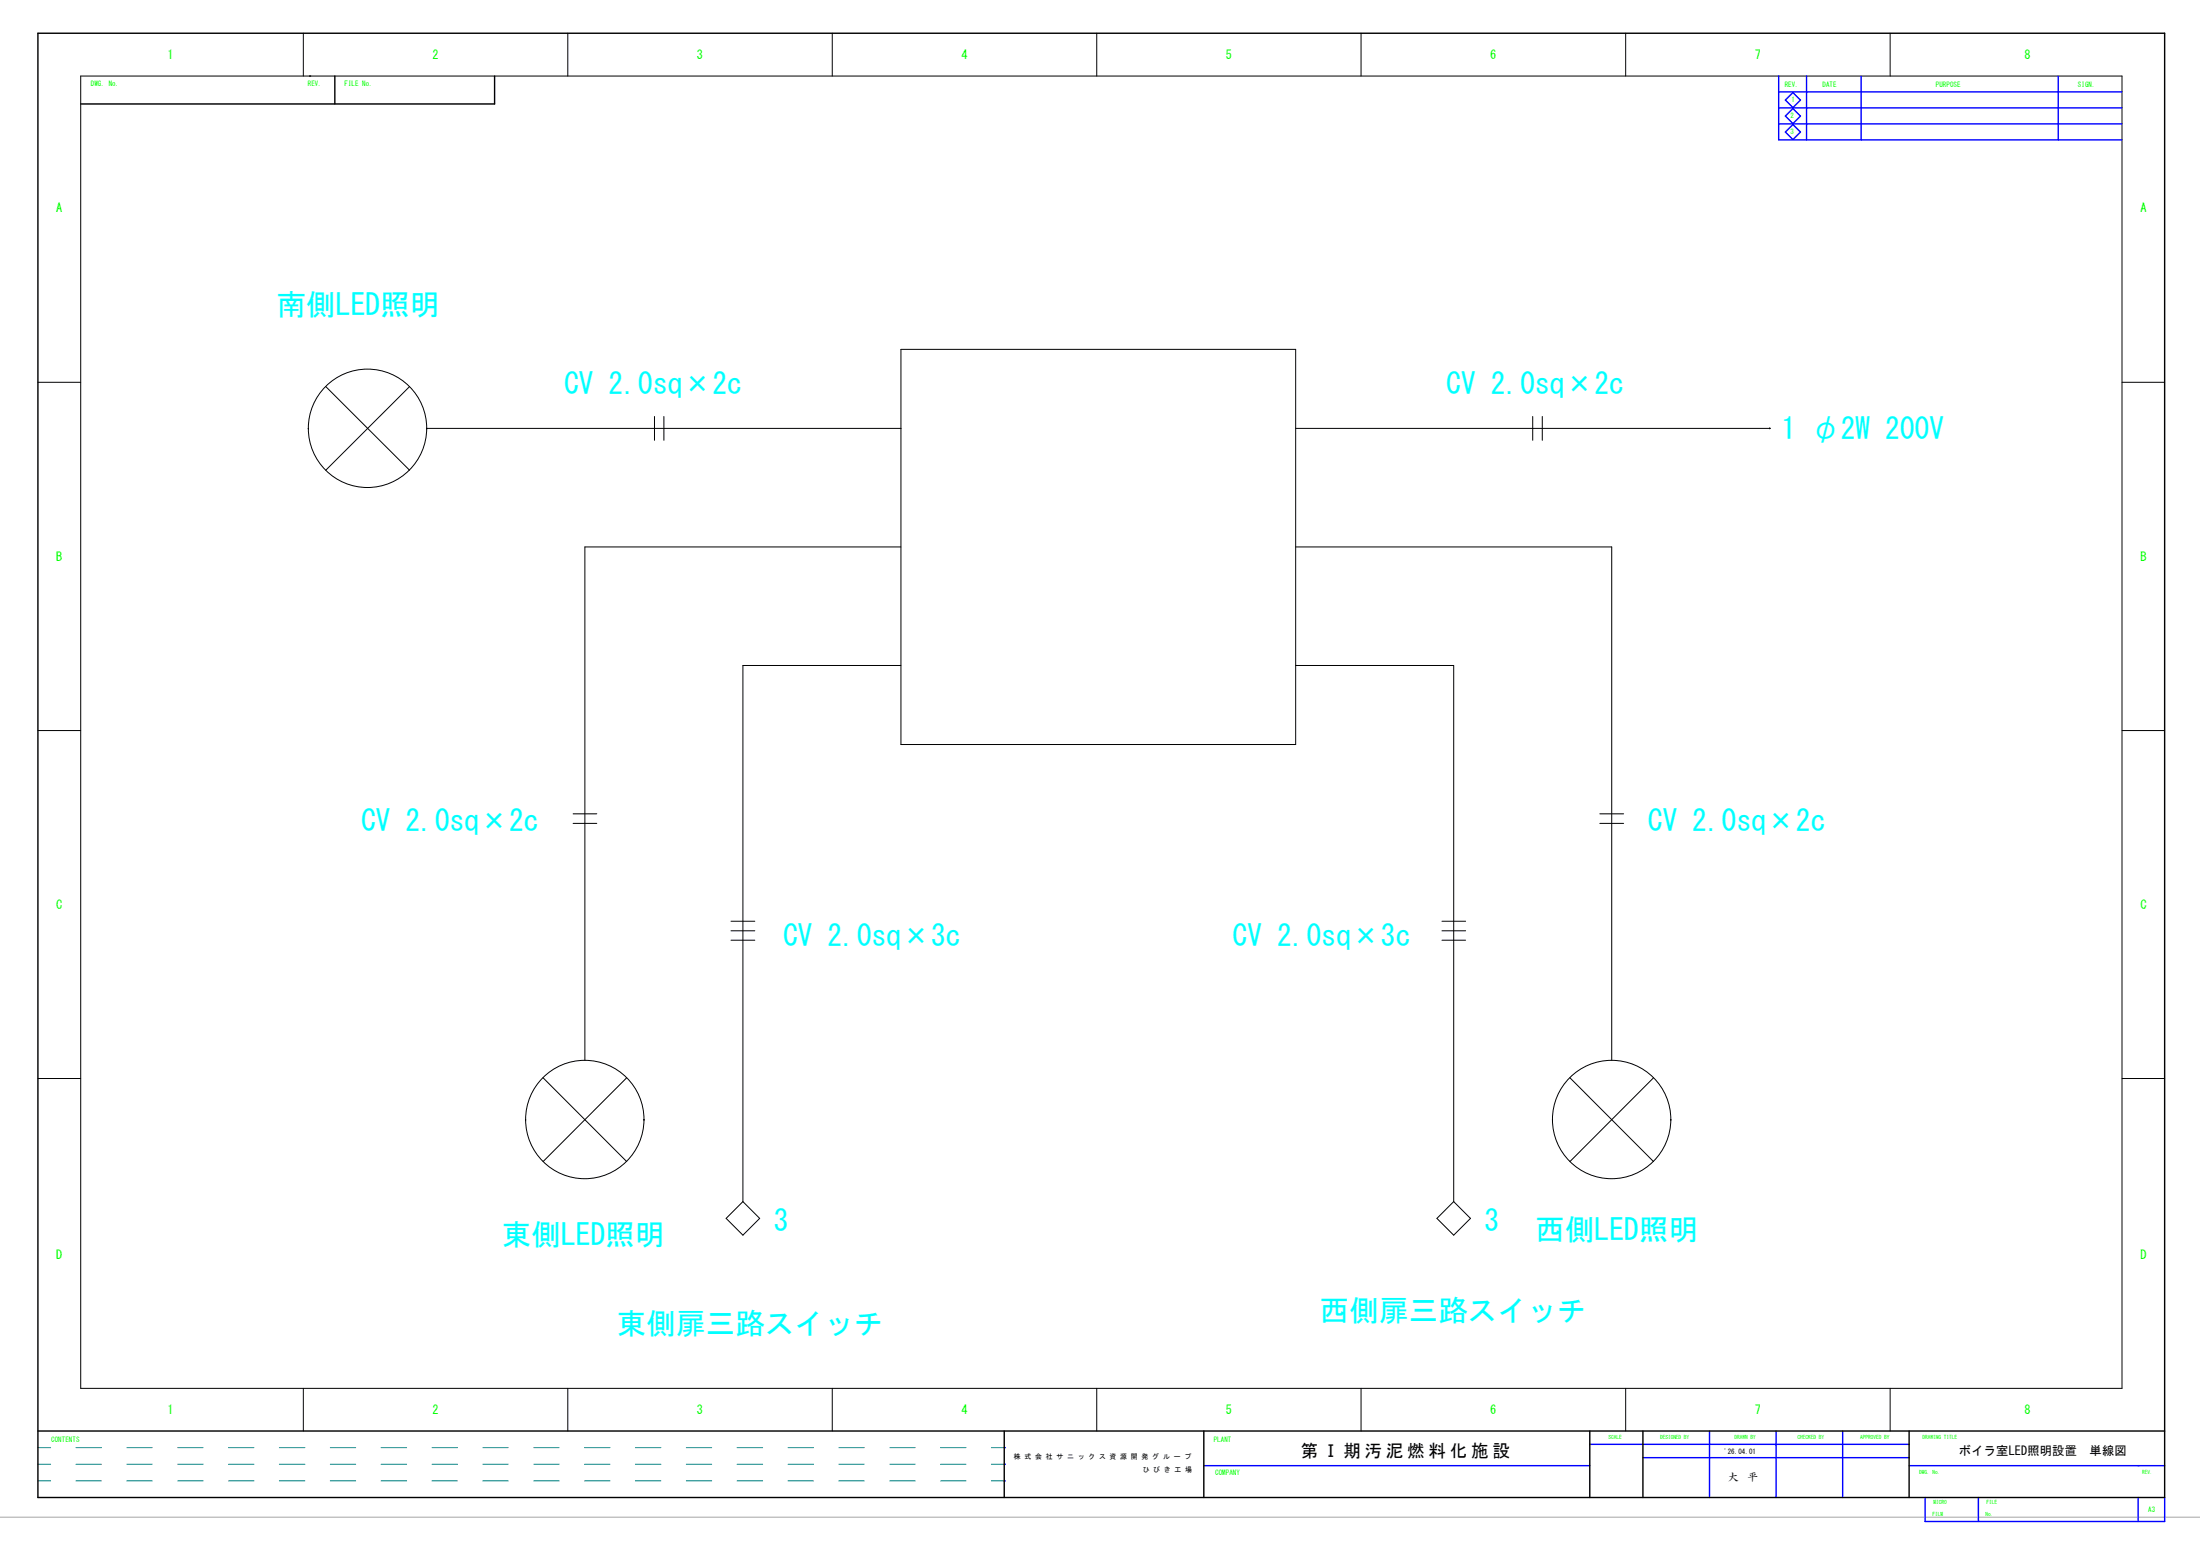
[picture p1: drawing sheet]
<svg xmlns="http://www.w3.org/2000/svg" width="297mm" height="210mm" viewBox="0 0 297 210" stroke-linecap="round" stroke-linejoin="round" font-family="sans-serif">
<path d="M0 204.8h297" fill="none" stroke="#c0c0c0" stroke-width=".19"/>
<g fill="none" stroke="#000" stroke-width=".14">
<path d="M10.9 10.3h275.6v177.1h-275.6zM41 4.5v5.8M76.7 4.5v5.8M112.4 4.5v5.8M148.1 4.5v5.8M183.8 4.5v5.8M219.5 4.5v5.8M255.2 4.5v5.8M5.1 51.6h5.8M44 52.2l11.3 11.3M55.3 52.2l-11.3 11.3M57.6 57.8h64"/>
<path d="M88.4 56.2v3.2M89.6 56.2v3.2M121.6 47.2h53.3v53.3h-53.3zM206.9 56.2v3.2M208.2 56.2v3.2M238.9 57.8h.1M239 57.8h-64.1M286.5 51.6h5.8M121.6 73.8h-42.6v69.3M174.9 73.8h42.7v69.3M5.1 98.6h5.8M121.6 89.8h-21.3v72.4"/>
<path d="M174.9 89.8h21.4v72.4M286.5 98.6h5.8M77.4 111.1h3.2M77.4 109.9h3.2M216 111.1h3.2M216 109.9h3.2M98.7 126.9h3.2M98.7 125.6h3.2M98.7 124.4h3.2M194.7 126.9h3.2M194.7 125.6h3.2M194.7 124.4h3.2"/>
<path d="M5.1 145.6h5.8M73.3 145.5l11.3 11.3M84.6 145.5l-11.3 11.3M212 145.5l11.3 11.3M223.3 145.5l-11.3 11.3M286.5 145.6h5.8M100.3 162.2l2.3 2.3-2.3 2.2-2.3-2.2zM196.3 162.2l2.2 2.3-2.2 2.2-2.3-2.2zM41 187.4v5.8M76.7 187.4v5.8M112.4 187.4v5.8M148.1 187.4v5.8"/>
<path d="M183.8 187.4v5.8M219.5 187.4v5.8M255.2 187.4v5.8"/>
<circle cx="49.6" cy="57.8" r="8"/>
<circle cx="79" cy="151.1" r="8"/>
<circle cx="217.6" cy="151.1" r="8"/>
</g>
<g fill="none" stroke="#008080" stroke-width=".14">
<path d="M5.1 199.9h1.7M5.1 197.7h1.7M5.1 195.4h1.7M10.3 199.9h3.4M10.3 197.7h3.4M10.3 195.4h3.4M17.1 199.9h3.4M17.1 197.7h3.4M17.1 195.4h3.4M24 199.9h3.4M24 197.7h3.4M24 195.4h3.4"/>
<path d="M30.9 199.9h3.4M30.9 197.7h3.4M30.9 195.4h3.4M37.7 199.9h3.5M37.7 197.7h3.5M37.7 195.4h3.5M44.6 199.9h3.4M44.6 197.7h3.4M44.6 195.4h3.4M51.5 199.9h3.4M51.5 197.7h3.4M51.5 195.4h3.4"/>
<path d="M58.3 199.9h3.5M58.3 197.7h3.5M58.3 195.4h3.5M65.2 199.9h3.4M65.2 197.7h3.4M65.2 195.4h3.4M72.1 199.9h3.4M72.1 197.7h3.4M72.1 195.4h3.4M78.9 199.9h3.5M78.9 197.7h3.5M78.9 195.4h3.5"/>
<path d="M85.8 199.9h3.4M85.8 197.7h3.4M85.8 195.4h3.4M92.7 199.9h3.4M92.7 197.7h3.4M92.7 195.4h3.4M99.5 199.9h3.5M99.5 197.7h3.5M99.5 195.4h3.5M106.4 199.9h3.4M106.4 197.7h3.4M106.4 195.4h3.4"/>
<path d="M113.3 199.9h3.4M113.3 197.7h3.4M113.3 195.4h3.4M120.1 199.9h3.5M120.1 197.7h3.5M120.1 195.4h3.5M127 199.9h3.4M127 197.7h3.4M127 195.4h3.4M133.9 199.9h1.7M133.9 197.7h1.7M133.9 195.4h1.7"/>
<path d="M135.6 199.9h.1M135.6 197.7h.1M135.6 195.4h.1"/>
</g>
<g fill="none" stroke="#00f" stroke-width=".19">
<path d="M240.2 10.3v8.6h46.3M240.2 16.7h46.3M240.2 14.6h46.3M240.2 12.4h46.3M241.1 15.7l1-1.1 1 1.1-1 1zM241.1 17.8l1-1 1 1-1 1zM242.1 12.5l1 1-1 1-1-1zM243.9 10.3v8.6M251.3 10.3v8.6M277.9 10.3v8.6M135.6 195.4h.1M135.6 197.7h.1"/>
<path d="M135.6 199.9h.1M162.5 197.8h52.1M214.6 195h43.2M221.8 196.8h36M230.8 193.2v8.9M239.8 193.2v8.9M248.8 193.2v8.9M257.8 197.8h34.5M288.7 197.8h.1M259.9 202.1v3.3h32.4v-3.3M267.1 202.1v3.3M288.7 202.1v3.3"/>
</g>
<path d="M5.1 4.5h287.2v197.6h-287.2zM41.8 10.3h.1M45.2 10.3v3.7M66.8 10.3v3.7h-55.9M5.1 193.2h287.2M135.6 193.2v8.9M162.5 193.2v8.9M214.6 193.2v8.9M221.8 193.2v8.9M257.8 193.2v8.9" fill="none" stroke="#000" stroke-width=".19"/>
<g font-size="4" fill="#0ff">
<text x="37.4" y="42.5">南側LED照明</text>
<text x="76.2" y="53.1">CV 2.0sq×2c</text>
<text x="195.3" y="53.1">CV 2.0sq×2c</text>
<text x="240.5" y="59.3">1 φ2W 200V</text>
<text x="48.7" y="112.2">CV 2.0sq×2c</text>
<text x="222.5" y="112.2">CV 2.0sq×2c</text>
<text x="105.7" y="127.7">CV 2.0sq×3c</text>
<text x="166.4" y="127.7">CV 2.0sq×3c</text>
<text x="104.5" y="166.1">3</text>
<text x="200.4" y="166.1">3</text>
<text x="207.3" y="167.4">西側LED照明</text>
<text x="67.8" y="168">東側LED照明</text>
<text x="178.2" y="178.3">西側扉三路スイッチ</text>
<text x="83.3" y="180">東側扉三路スイッチ</text>
</g>
<text font-size="2.4" x="175.6" y="196.6">第 Ⅰ 期 汚 泥 燃 料 化 施 設</text>
<g font-size="1.7" fill="#0f0">
<text x="22.6" y="8">1</text>
<text x="58.4" y="8">2</text>
<text x="94.1" y="8">3</text>
<text x="129.8" y="8">4</text>
<text x="165.5" y="8">5</text>
<text x="201.2" y="8">6</text>
<text x="236.9" y="8">7</text>
<text x="273.3" y="8">8</text>
<text x="7.6" y="28.7">A</text>
<text x="289" y="28.7">A</text>
<text x="7.6" y="75.7">B</text>
<text x="289" y="75.7">B</text>
<text x="7.6" y="122.7">C</text>
<text x="289" y="122.7">C</text>
<text x="7.6" y="170">D</text>
<text x="289" y="170">D</text>
<text x="22.6" y="190.9">1</text>
<text x="58.4" y="190.9">2</text>
<text x="94.1" y="190.9">3</text>
<text x="129.8" y="190.9">4</text>
<text x="165.5" y="190.9">5</text>
<text x="201.2" y="190.9">6</text>
<text x="236.9" y="190.9">7</text>
<text x="273.3" y="190.9">8</text>
</g>
<text font-size="1.7" x="264.5" y="196.4">ボイラ室LED照明設置　単線図</text>
<g font-size="1.4">
<text x="233.3" y="199.9">大</text>
<text x="235.9" y="199.9">平</text>
</g>
<g font-size="1" fill="#0f0">
<text x="12.3" y="11.6">DWG. No.</text>
<text x="41.6" y="11.6">REV.</text>
<text x="46.5" y="11.6">FILE No.</text>
<text x="241" y="11.8">REV.</text>
<text x="246.1" y="11.8">DATE</text>
<text x="261.4" y="11.8">PURPOSE</text>
<text x="280.6" y="11.8">SIGN.</text>
<text x="241.8" y="16">2</text>
<text x="241.9" y="13.8">1</text>
<text x="241.8" y="18.1">3</text>
<text x="6.9" y="194.6">CONTENTS</text>
<text x="163.9" y="194.6">PLANT</text>
<text x="164.1" y="199.1">COMPANY</text>
<text x="290" y="204.1">A3</text>
</g>
<g font-size="1">
<text x="136.9" y="196.9">株 式 会 社 サ ニ ッ ク ス 資 源 開 発 グ ル ー プ</text>
<text x="232.8" y="196.3">'26.04.01</text>
<text x="154.3" y="198.7">ひ び き 工 場</text>
</g>
<g font-size=".7" fill="#0f0">
<text x="217.2" y="194.3">SCALE</text>
<text x="224.1" y="194.3">DESIGNED BY</text>
<text x="234.2" y="194.3">DRAWN BY</text>
<text x="242.7" y="194.3">CHECKED BY</text>
<text x="251.2" y="194.3">APPROVED BY</text>
<text x="259.6" y="194.3">DRAWING TITLE</text>
<text x="259.1" y="199">DWG. No.</text>
<text x="261" y="203.1">MICRO</text>
<text x="268.2" y="203.1">FILE</text>
<text x="289.2" y="199">REV.</text>
<text x="260.9" y="204.7">FILM</text>
<text x="268.1" y="204.7">No.</text>
</g>
</svg>
